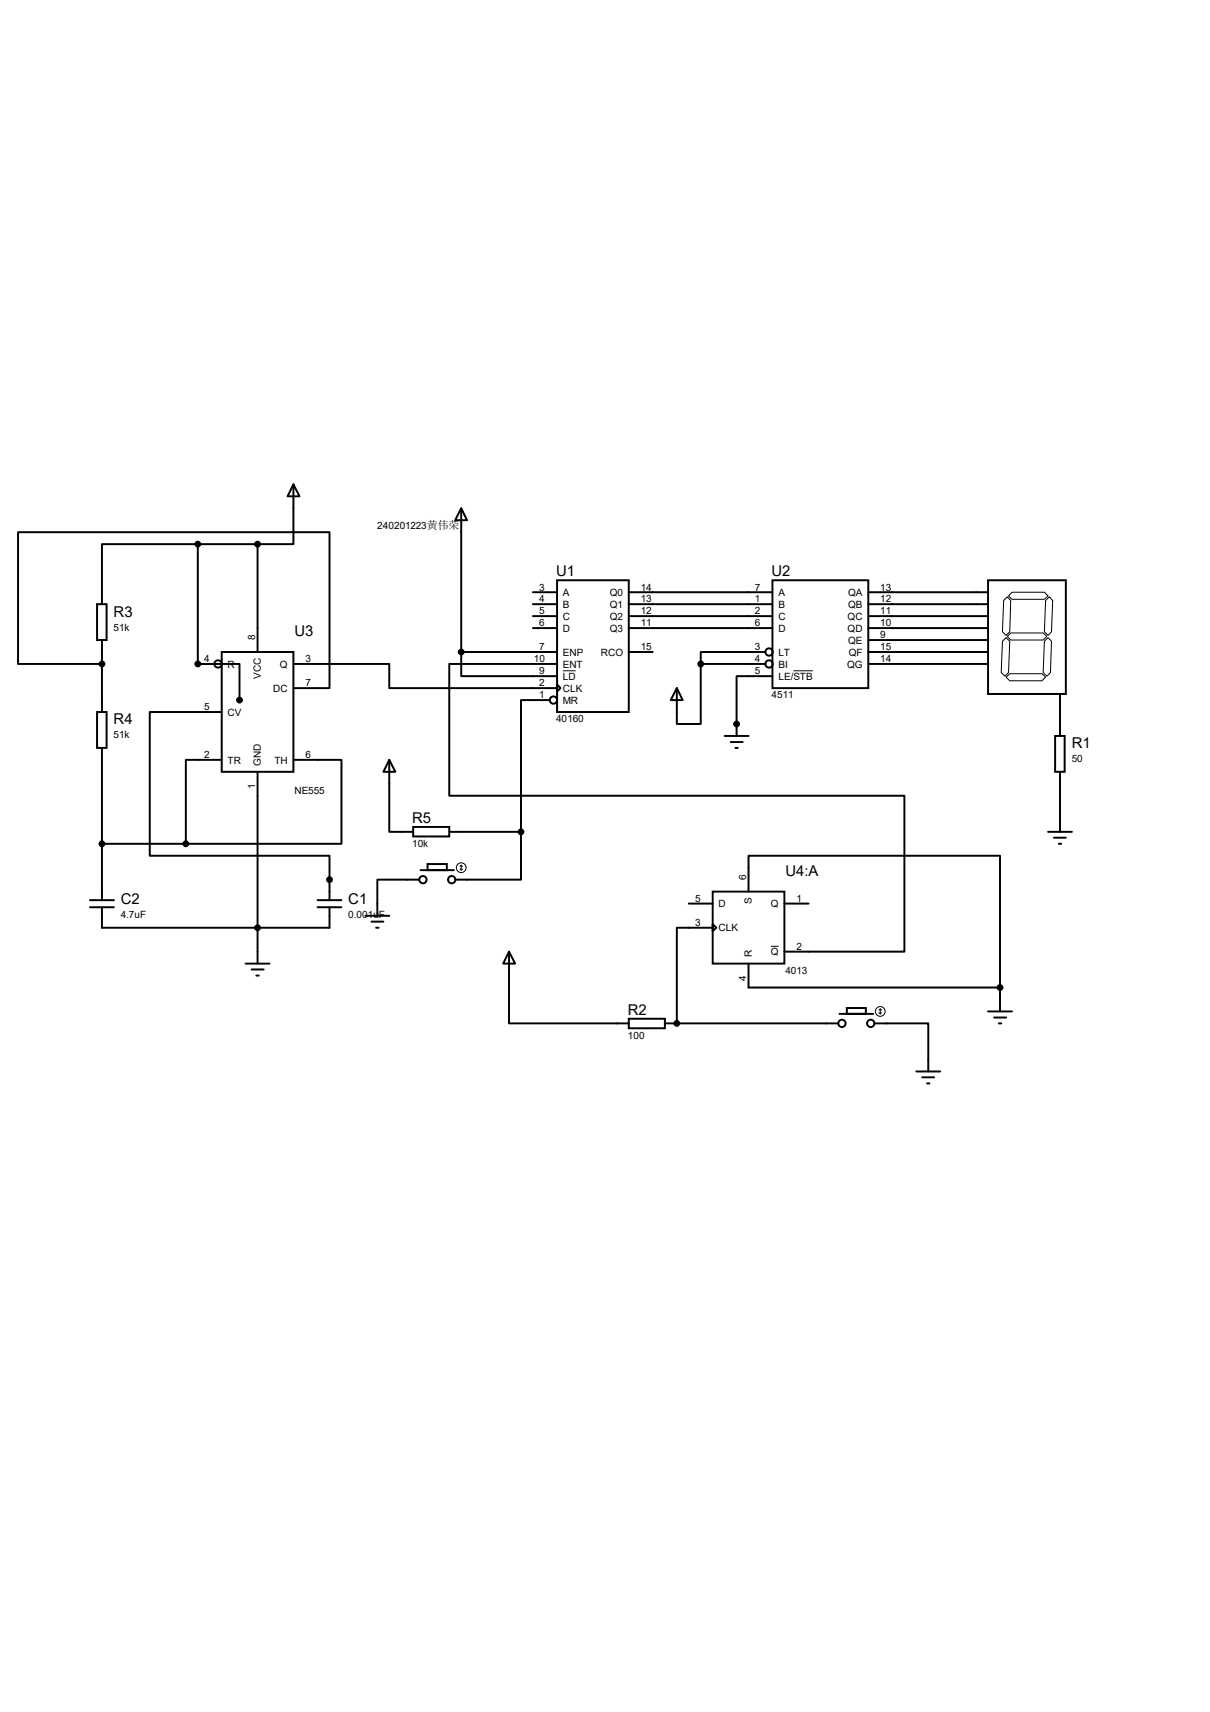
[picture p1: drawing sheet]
<svg xmlns="http://www.w3.org/2000/svg" width="210mm" height="297mm" viewBox="0 0 210 297" stroke-linecap="round" stroke-linejoin="round" font-family="sans-serif">
<g fill="none" stroke="#000" stroke-width=".34">
<path d="M34.3 94.4h-16.6v10.4M34.3 94.4v20.8M34.3 94.4h10.4M44.7 94.4v18.7M50.9 84l1.1 2.1h-2.1zM50.9 84v10.4h-6.2M80.1 88.2l1 2.1h-2.1zM80.1 88.2v24.9M16.8 104.8h1.7v6.2h-1.7zM17.7 115.2h-14.6v-22.9h54.1v27.1h-6.3M17.7 111v12.5M34.3 115.2h7.3v6.3"/>
<path d="M34.3 115.2h2.9M38.5 113.1h12.4v20.8h-12.4zM50.9 115.2h16.7v4.2h29.1M80.1 113.1v4.2h16.6M80.1 113.1h16.6M92.5 102.7h4.2M92.5 104.8h4.2M92.5 106.9h4.2M92.5 109h4.2M96.7 100.7h12.4v22.8h-12.4zM96.7 118.7l.6 .7-.6 .6zM96.7 115.2h-18.7v22.8h79v27.1h-20.9"/>
<path d="M109.1 102.7h25M109.1 104.8h25M109.1 106.9h25M109.1 109h25M109.1 113.1h4.2M117.5 119.4l1 2.1h-2.1zM121.6 115.2v10.4h-4.1v-6.2M121.6 115.2h11.2M132.8 113.1h-11.2v2.1M134.1 100.7h16.6v18.7h-16.6zM134.1 117.3h-6.3v10.4M150.7 102.7h20.8"/>
<path d="M150.7 104.8h20.8M150.7 106.9h20.8M150.7 109h20.8M150.7 111h20.8M150.7 113.1h20.8M150.7 115.2h20.8M171.5 100.7h13.5v19.7h-13.5zM16.8 123.5h1.7v6.3h-1.7zM17.7 129.8v26.4M38.5 123.5h-12.5v25h31.2v7.7M38.5 131.8h-6.2v14.6M44.7 133.9v33.3"/>
<path d="M50.9 131.8h8.4v14.6h-27M67.6 131.8l1 2.1h-2.1zM67.6 131.8v12.5h4.1M95.4 121.5h-5v22.8M125.8 127.7h4.1M126.8 128.7h2.1M127.6 129.8h.5M183.1 127.7h1.7v6.2h-1.7zM184 120.4v7.3M184 133.9v10.4M15.6 157.4h4.2M15.6 156.2h4.2"/>
<path d="M17.7 157.4v3.6h39.5v-3.6M17.7 146.4h14.6M55.1 157.4h4.2M55.1 156.2h4.2M63.4 158.9h4.2M64.5 159.9h2M71.7 143.5h6.3v1.6h-6.3zM72.8 152.6h-7.3v6.3M73 151h5.8M74.2 149.9h3.4v1.1h-3.4zM78 144.3h12.4M90.4 144.3v8.3h-11.4"/>
<path d="M119.5 156.8h4.2M123.7 154.7h12.4v12.5h-12.4zM129.9 154.7v-6.2h43.7v22.8M136.1 156.8h4.2M181.9 144.3h4.2M182.9 145.3h2.1M183.8 146.4h.4M42.6 167.2h4.2M43.7 168.2h2.1M44.5 169.2h.4M65.3 161h.4M88.3 165.1l1.1 2.1h-2.1z"/>
<path d="M88.3 165.1v12.4h20.8M109.1 176.7h6.3v1.7h-6.3zM115.4 177.5h30.1M123.7 160.3l.6 .7-.6 .5zM123.7 161h-6.2v16.5M129.9 167.2v4.1h43.7M145.7 175.9h5.9M147 174.9h3.3v1h-3.3zM151.8 177.5h9.3v8.4M171.5 175.5h4.1M172.6 176.5h2M173.4 177.5h.4"/>
<path d="M173.6 171.3v4.2M159 185.9h4.2M160.1 186.9h2M160.9 188h.4"/>
<circle cx="37.8" cy="115.2" r=".64"/>
<circle cx="133.5" cy="113.1" r=".64"/>
<circle cx="133.5" cy="115.2" r=".64"/>
<circle cx="96.1" cy="121.5" r=".64"/>
<circle cx="73.4" cy="152.6" r=".64"/>
<circle cx="78.4" cy="152.6" r=".64"/>
<circle cx="146.1" cy="177.5" r=".64"/>
<circle cx="151.1" cy="177.5" r=".64"/>
</g>
<g fill="#000">
<circle cx="34.3" cy="115.2" r=".17"/>
<circle cx="127.8" cy="125.6" r=".17"/>
<circle cx="57.2" cy="152.6" r=".17"/>
<circle cx="117.5" cy="177.5" r=".17"/>
</g>
<g fill="none" stroke="#000" stroke-width=".17">
<path d="M97.7 116.4h2.2M137.7 116.4h3.4M174 111.3l.6-.7 .7 .7-.3 5.4-.6 .6-.6-.6zM174.6 117.5l.7-.6h5.5l.7 .6-.7 .6h-5.5zM174.8 110.4l.6-.6h5.7l.6 .6-.6 .6h-5.7zM174.8 103.5l.6 .7-.1 5.4-.7 .6-.6-.6 .2-5.4zM175.6 102.7h5.7l.6 .7-.6 .6h-5.7l-.6-.6zM181.3 111.3l.6-.7 .6 .7-.2 5.4-.6 .6-.6-.6zM181.5 104.2l.6-.7 .6 .7-.2 5.4-.6 .6-.6-.6zM79.8 150.7l.3 .3M80.1 150.1v.9M80.1 150.1l-.3 .2"/>
<path d="M80.1 150.1l.2 .2M80.3 150.7l-.2 .3M133.8 164.2h1.3M152.6 175.7l.2 .2M152.8 175v.9M152.8 175l-.2 .3M152.8 175l.2 .3M153 175.7l-.2 .2"/>
<circle cx="80.1" cy="150.5" r=".85"/>
<circle cx="152.8" cy="175.5" r=".85"/>
</g>
<g fill="#000" stroke="#000" stroke-width=".34">
<circle cx="34.3" cy="94.4" r=".42"/>
<circle cx="44.7" cy="94.4" r=".42"/>
<circle cx="17.7" cy="115.2" r=".42"/>
<circle cx="34.3" cy="115.2" r=".42"/>
<circle cx="80.1" cy="113.1" r=".42"/>
<circle cx="121.6" cy="115.2" r=".42"/>
<circle cx="41.6" cy="121.5" r=".42"/>
<circle cx="127.8" cy="125.6" r=".42"/>
<circle cx="17.7" cy="146.4" r=".42"/>
<circle cx="32.3" cy="146.4" r=".42"/>
<circle cx="57.2" cy="152.6" r=".42"/>
<circle cx="90.4" cy="144.3" r=".42"/>
<circle cx="44.7" cy="161" r=".42"/>
<circle cx="117.5" cy="177.5" r=".42"/>
<circle cx="173.6" cy="171.3" r=".42"/>
</g>
<g font-size="2.6">
<text x="96.5" y="99.9">U1</text>
<text x="133.9" y="99.9">U2</text>
<text x="19.7" y="107">R3</text>
<text x="51.1" y="110.3">U3</text>
<text x="19.7" y="125.7">R4</text>
<text x="186" y="129.8">R1</text>
<text x="71.5" y="142.7">R5</text>
<text x="136.3" y="151.9">U4:A</text>
<text x="21" y="156.8">C2</text>
<text x="60.5" y="156.8">C1</text>
<text x="109" y="176">R2</text>
</g>
<g font-size="1.7">
<text x="65.5" y="91.8">240201223黄伟荣</text>
<text x="93.6" y="102.4">3</text>
<text x="93.6" y="104.5">4</text>
<text x="93.6" y="106.6">5</text>
<text x="97.7" y="103.4">A</text>
<text x="97.7" y="105.5">B</text>
<text x="97.7" y="107.5">C</text>
<text x="105.8" y="103.4">Q0</text>
<text x="105.8" y="105.5">Q1</text>
<text x="105.8" y="107.5">Q2</text>
<text x="111.2" y="102.4">14</text>
<text x="111.2" y="104.5">13</text>
<text x="111.2" y="106.6">12</text>
<text x="131" y="102.4">7</text>
<text x="131" y="104.5">1</text>
<text x="131" y="106.6">2</text>
<text x="135.1" y="103.4">A</text>
<text x="135.1" y="105.5">B</text>
<text x="135.1" y="107.5">C</text>
<text x="147.1" y="107.5">QC</text>
<text x="147.2" y="103.4">QA</text>
<text x="147.2" y="105.5">QB</text>
<text x="152.8" y="102.4">13</text>
<text x="152.8" y="104.5">12</text>
<text x="152.8" y="106.6">11</text>
<text x="19.7" y="109.4">51k</text>
<text x="44.3" y="111" transform="rotate(-90 44.3 111)">8</text>
<text x="93.6" y="108.7">6</text>
<text x="93.6" y="112.8">7</text>
<text x="97.7" y="109.6">D</text>
<text x="97.7" y="113.7">ENP</text>
<text x="104.3" y="113.7">RCO</text>
<text x="105.8" y="109.6">Q3</text>
<text x="111.2" y="108.7">11</text>
<text x="111.2" y="112.8">15</text>
<text x="131" y="108.7">6</text>
<text x="131" y="112.8">3</text>
<text x="135.1" y="109.6">D</text>
<text x="135.1" y="113.7">LT</text>
<text x="147.1" y="109.6">QD</text>
<text x="147.2" y="111.7">QE</text>
<text x="147.3" y="113.7">QF</text>
<text x="152.8" y="108.7">10</text>
<text x="152.8" y="110.7">9</text>
<text x="152.8" y="112.8">15</text>
<text x="35.4" y="114.9">4</text>
<text x="39.5" y="115.8">R</text>
<text x="45.3" y="117.8" transform="rotate(-90 45.3 117.8)">VCC</text>
<text x="48.6" y="115.8">Q</text>
<text x="53" y="119.1">7</text>
<text x="53" y="114.9">3</text>
<text x="92.7" y="114.9">10</text>
<text x="93.6" y="117">9</text>
<text x="93.6" y="119.1">2</text>
<text x="97.7" y="115.8">ENT</text>
<text x="97.7" y="117.9">LD</text>
<text x="131" y="114.9">4</text>
<text x="131" y="117">5</text>
<text x="135.1" y="115.8">BI</text>
<text x="135.1" y="117.9">LE/STB</text>
<text x="147" y="115.8">QG</text>
<text x="152.8" y="114.9">14</text>
<text x="35.4" y="123.2">5</text>
<text x="39.5" y="124.2">CV</text>
<text x="47.4" y="120">DC</text>
<text x="93.6" y="121.2">1</text>
<text x="96.5" y="125.3">40160</text>
<text x="97.7" y="120">CLK</text>
<text x="97.7" y="122.1">MR</text>
<text x="133.9" y="121.2">4511</text>
<text x="19.7" y="128.1">51k</text>
<text x="35.4" y="131.5">2</text>
<text x="53" y="131.5">6</text>
<text x="39.5" y="132.5">TR</text>
<text x="44.3" y="136.9" transform="rotate(-90 44.3 136.9)">1</text>
<text x="45.3" y="132.9" transform="rotate(-90 45.3 132.9)">GND</text>
<text x="47.6" y="132.5">TH</text>
<text x="51.1" y="137.8">NE555</text>
<text x="186" y="132.2">50</text>
<text x="71.5" y="146.9">10k</text>
<text x="129.5" y="152.6" transform="rotate(-90 129.5 152.6)">6</text>
<text x="21" y="159.3">4.7uF</text>
<text x="60.5" y="159.3">0.001uF</text>
<text x="120.6" y="156.5">5</text>
<text x="120.6" y="160.7">3</text>
<text x="124.7" y="157.4">D</text>
<text x="124.7" y="161.6">CLK</text>
<text x="130.5" y="156.9" transform="rotate(-90 130.5 156.9)">S</text>
<text x="133.8" y="157.4">Q</text>
<text x="138.3" y="156.5">1</text>
<text x="130.5" y="166.1" transform="rotate(-90 130.5 166.1)">R</text>
<text x="133.8" y="165.7">Q</text>
<text x="138.3" y="164.8">2</text>
<text x="129.5" y="170.2" transform="rotate(-90 129.5 170.2)">4</text>
<text x="136.3" y="169">4013</text>
<text x="109" y="180.2">100</text>
</g>
</svg>
